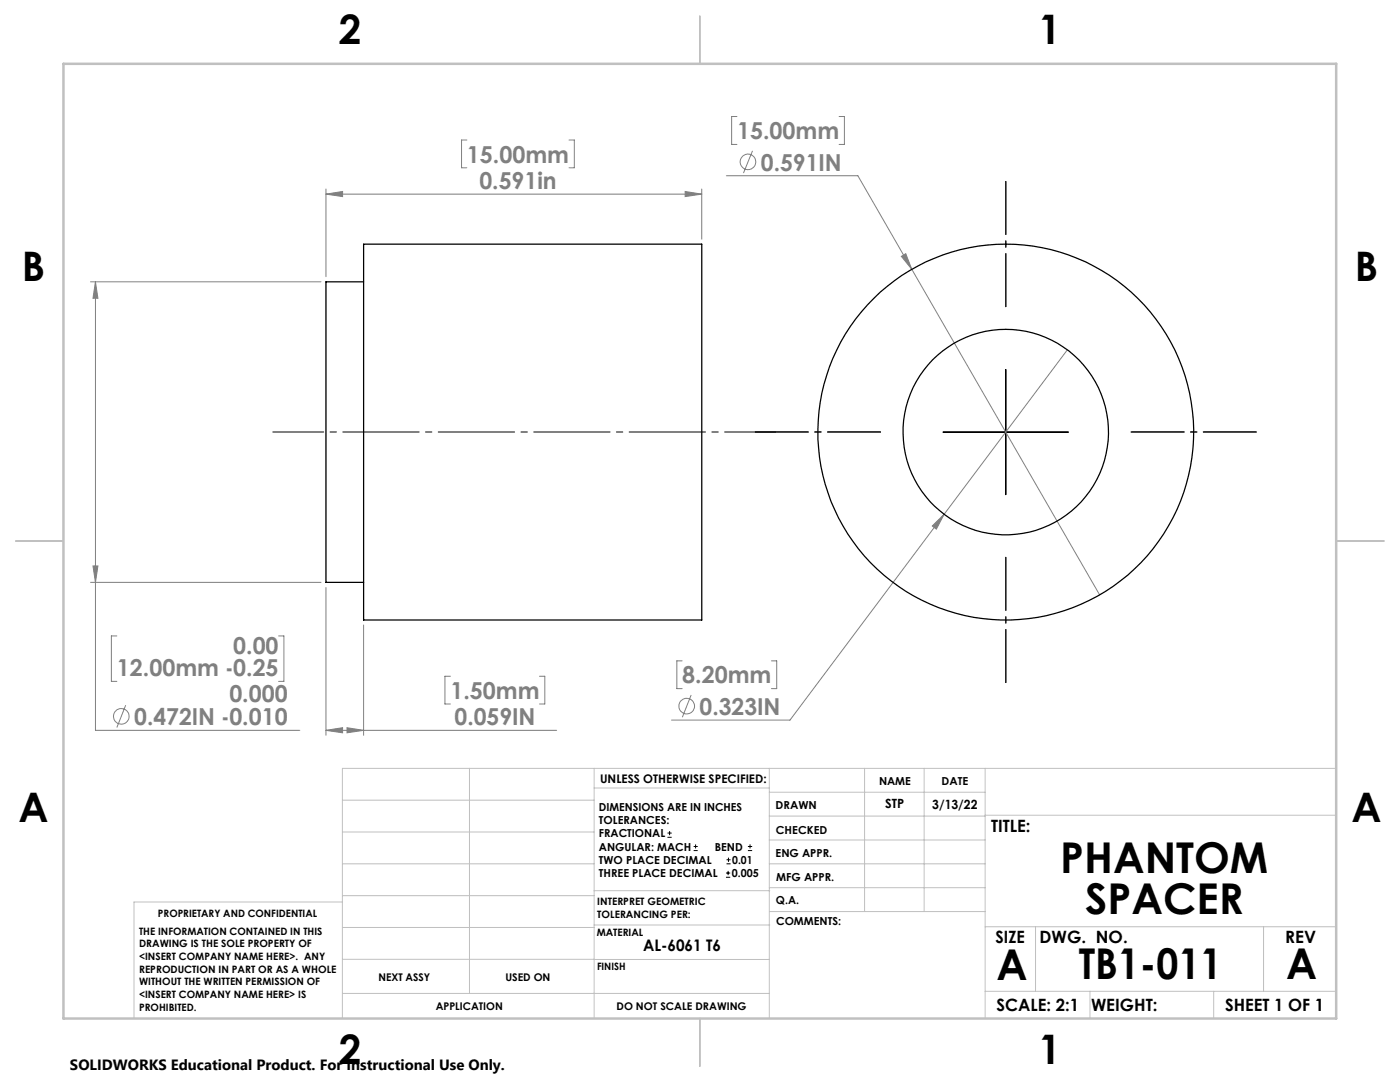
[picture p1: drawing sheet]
<svg xmlns="http://www.w3.org/2000/svg" width="279mm" height="216mm" viewBox="0 0 279 216" stroke-linecap="round" stroke-linejoin="round" font-family="sans-serif">
<g fill="none" stroke="#808080" stroke-width=".2">
<path d="M65.1 38.7l3.3-.5v1zM65.1 37.7v17.5M65.1 38.7h75M93.2 27.9h-1.1v5.6h1.1M113.6 27.9h1v5.6h-1M136.7 38.2l3.4 .5-3.4 .5zM140.1 37.7v10M145 35.1h26.2l10.8 18.6M147.1 23.2h-1.1v5.6h1.1M150.2 30.1l-1.8 4.4M167.5 23.2h1v5.6h-1M18.1 56.2h46"/>
<path d="M19.1 56.2l.4 3.3h-.9zM19.1 56.2v89.5h40.7M179.9 51.2l.9-.6 1.2 3.1zM182 53.7l37.5 65M213 69.8l-24.6 32.8M18.1 116.2h46M18.6 112.9h.9l-.4 3.3zM65.1 117.2v29.5M186.1 105l2.3-2.4-1.5 3zM188.4 102.6l-30.7 41.1h-23.7M23.3 126.9h-1.1v9.1h1.1M55.6 126.9h1.1v9.1h-1.1"/>
<path d="M72.6 124.7v22M89.9 134.9h-1.1v5.6h1.1M107.7 134.9h1v5.6h-1M136.1 131.9h-1v5.5h1M137.9 138.7l-1.7 4.4M154 131.9h1v5.5h-1M25.1 140.7l-1.8 4.5M65.1 145.7l3.3-.5v1zM65.1 145.7h46M69.3 145.2l3.3 .5-3.3 .5z"/>
<circle cx="149.3" cy="32.3" r="1.55"/>
<circle cx="24.2" cy="142.9" r="1.55"/>
<circle cx="137.1" cy="140.9" r="1.55"/>
</g>
<g fill="none" stroke="#000" stroke-width=".2">
<path d="M200.7 73.7v25M188.2 86.2h25M133.2 167.1h.9M133.2 166.2h.9M133.6 165.8v.9M138.4 169.7h.8M138.4 168.9h.8M138.8 168.5v.8M144.9 175h.8M144.9 174.2h.8M145 172.4h.8M145 171.6h.8"/>
<path d="M145.3 173.8v.8M145.4 171.1v.9M149.3 169.7h.8M149.3 168.9h.8M149.7 168.5v.8"/>
</g>
<path d="M200.7 61.2v-25M175.7 86.2h-25M225.7 86.2h25M200.7 111.2v25" fill="none" stroke="#000" stroke-width=".2" stroke-dasharray="15.2 1.3 1.3 1.3" stroke-dashoffset="4.6"/>
<path d="M54.4 86.2h100.4" fill="none" stroke="#000" stroke-width=".2" stroke-dasharray="15.2 1.3 1.3 1.3" stroke-dashoffset="5.1"/>
<g fill="none" stroke="#c0c0c0" stroke-width=".2">
<path d="M68.3 159.7h50.3M93.7 153.3v44.9M118.6 153.3v49.9M118.6 157.2h34.9M153.5 153.3v49.9M153.5 158.1h43.1M172.5 153.3v28.6M184.4 153.3v28.6M196.6 153.3v49.9M266.7 153.3h-198.4v49.9M68.3 178.7h50.3M68.3 172.4h50.3"/>
<path d="M68.3 166h50.3M68.3 180h-41.6v23.2M118.6 177.7h35M153.5 167.6h43.1M153.5 162.8h43.1M153.5 172.4h43.1M153.5 177.1h43.1M196.6 162.7h70.1M68.3 198.2h85.2M68.3 191.4l85.2 .1M68.3 185.1h50.3M118.6 184.6h35"/>
<path d="M153.6 181.9h43M196.6 197.8h70.1M196.6 184.9h70.1M206.7 184.9v12.9M217.5 197.8v5.4M242.2 197.8v5.4M252.2 184.9v12.9"/>
</g>
<path d="M139.7 3.2v9.5M3.1 107.9h9.6M266.7 107.9h9.5M139.7 203.2v9.6" fill="none" stroke="#c0c0c0" stroke-width=".25"/>
<path d="M12.7 12.7h254v190.5h-254z" fill="none" stroke="#c0c0c0" stroke-width=".5"/>
<path d="M179.9 51.2l2.1 2.5-1.2-3.1zM186.1 105l.8 .6 1.5-3zM136.7 38.2l3.4 .5-3.4 .5zM65.1 38.7l3.3-.5v1zM18.6 112.9h.9l-.4 3.3zM19.1 56.2l.4 3.3h-.9zM65.1 145.7l3.3-.5v1zM69.3 145.2l3.3 .5-3.3 .5z" fill="#808080"/>
<g fill="none" stroke="#000" stroke-width=".25">
<path d="M72.6 48.7h67.5v75h-67.5zM72.6 56.2h-7.5v60h7.5"/>
<circle cx="200.7" cy="86.2" r="20.5"/>
<circle cx="200.7" cy="86.2" r="37.5"/>
</g>
<g font-size="8.5">
<text x="211.6" y="174.2">PHANTOM</text>
<text x="216.6" y="182.3">SPACER</text>
<text x="198.9" y="195.5">A</text>
<text x="215.3" y="195.4">TB1-011</text>
<text x="256.7" y="195.4">A</text>
</g>
<g font-size="8.1">
<text x="67.6" y="8.9">2</text>
<text x="207.3" y="8.9">1</text>
<text x="4.4" y="56.1">B</text>
<text x="270.4" y="56.1">B</text>
<text x="3.7" y="164.1">A</text>
<text x="269.7" y="164.1">A</text>
<text x="67.6" y="212.4">2</text>
<text x="207.3" y="212.4">1</text>
</g>
<g font-size="4.7" fill="#808080">
<text x="147.1" y="27.8">15.00mm</text>
<text x="93.2" y="32.4">15.00mm</text>
<text x="151.9" y="34">0.591IN</text>
<text x="95.7" y="37.7">0.591in</text>
<text x="46.5" y="130.4">0.00</text>
<text x="23.3" y="134.9">12.00mm -0.25</text>
<text x="136.2" y="136.4">8.20mm</text>
<text x="45.8" y="140.2">0.000</text>
<text x="89.9" y="139.5">1.50mm</text>
<text x="139.6" y="142.6">0.323IN</text>
<text x="26.8" y="144.7">0.472IN -0.010</text>
<text x="90.7" y="144.7">0.059IN</text>
</g>
<g font-size="3.4">
<text x="197.8" y="166">TITLE:</text>
<text x="198.7" y="188.1">SIZE</text>
<text x="207.5" y="188.1">DWG. NO.</text>
<text x="256.5" y="188.2">REV</text>
<text x="198.8" y="201.7">SCALE: 2:1</text>
<text x="217.7" y="201.8">WEIGHT:</text>
<text x="244.5" y="201.7">SHEET 1 OF 1</text>
</g>
<text font-size="3.2" x="128.3" y="189.8">AL-6061 T6</text>
<text font-size="3" x="14" y="213.5">SOLIDWORKS Educational Product. For Instructional Use Only.</text>
<g font-size="2.5">
<text x="176.7" y="161.3">STP</text>
<text x="186.1" y="161.4">3/13/22</text>
</g>
<text font-size="2.4" x="119.8" y="156.2">UNLESS OTHERWISE SPECIFIED:</text>
<g font-size="2.2">
<text x="119.5" y="161.8">DIMENSIONS ARE IN INCHES</text>
<text x="154.8" y="161.4">DRAWN</text>
<text x="175.4" y="156.6">NAME</text>
<text x="187.9" y="156.7">DATE</text>
<text x="119.5" y="164.4">TOLERANCES:</text>
<text x="119.5" y="167.1">FRACTIONAL</text>
<text x="154.9" y="166.3">CHECKED</text>
<text x="119.5" y="169.7">ANGULAR: MACH</text>
<text x="119.5" y="172.4">TWO PLACE DECIMAL</text>
<text x="142.6" y="169.7">BEND</text>
<text x="146.1" y="172.4">0.01</text>
<text x="154.8" y="171">ENG APPR.</text>
<text x="119.5" y="175">THREE PLACE DECIMAL</text>
<text x="146" y="175">0.005</text>
<text x="154.9" y="175.7">MFG APPR.</text>
<text x="154.9" y="180.4">Q.A.</text>
<text x="154.9" y="184.6">COMMENTS:</text>
</g>
<g font-size="2.1">
<text x="75.5" y="195.7">NEXT ASSY</text>
<text x="100.9" y="195.7">USED ON</text>
<text x="86.9" y="201.5">APPLICATION</text>
<text x="123" y="201.6">DO NOT SCALE DRAWING</text>
</g>
<g font-size="2">
<text x="31.5" y="182.9">PROPRIETARY AND CONFIDENTIAL</text>
<text x="119.2" y="180.6">INTERPRET GEOMETRIC</text>
<text x="119.2" y="183.1">TOLERANCING PER:</text>
<text x="27.8" y="186.5">THE INFORMATION CONTAINED IN THIS</text>
<text x="27.8" y="189">DRAWING IS THE SOLE PROPERTY OF</text>
<text x="27.8" y="191.6">&lt;INSERT COMPANY NAME HERE&gt;. ANY</text>
<text x="119.1" y="186.7">MATERIAL</text>
<text x="27.8" y="194.1">REPRODUCTION IN PART OR AS A WHOLE</text>
<text x="27.8" y="196.6">WITHOUT THE WRITTEN PERMISSION OF</text>
<text x="119.1" y="193.5">FINISH</text>
<text x="27.8" y="199.1">&lt;INSERT COMPANY NAME HERE&gt; IS</text>
<text x="27.8" y="201.7">PROHIBITED.</text>
</g>
</svg>
